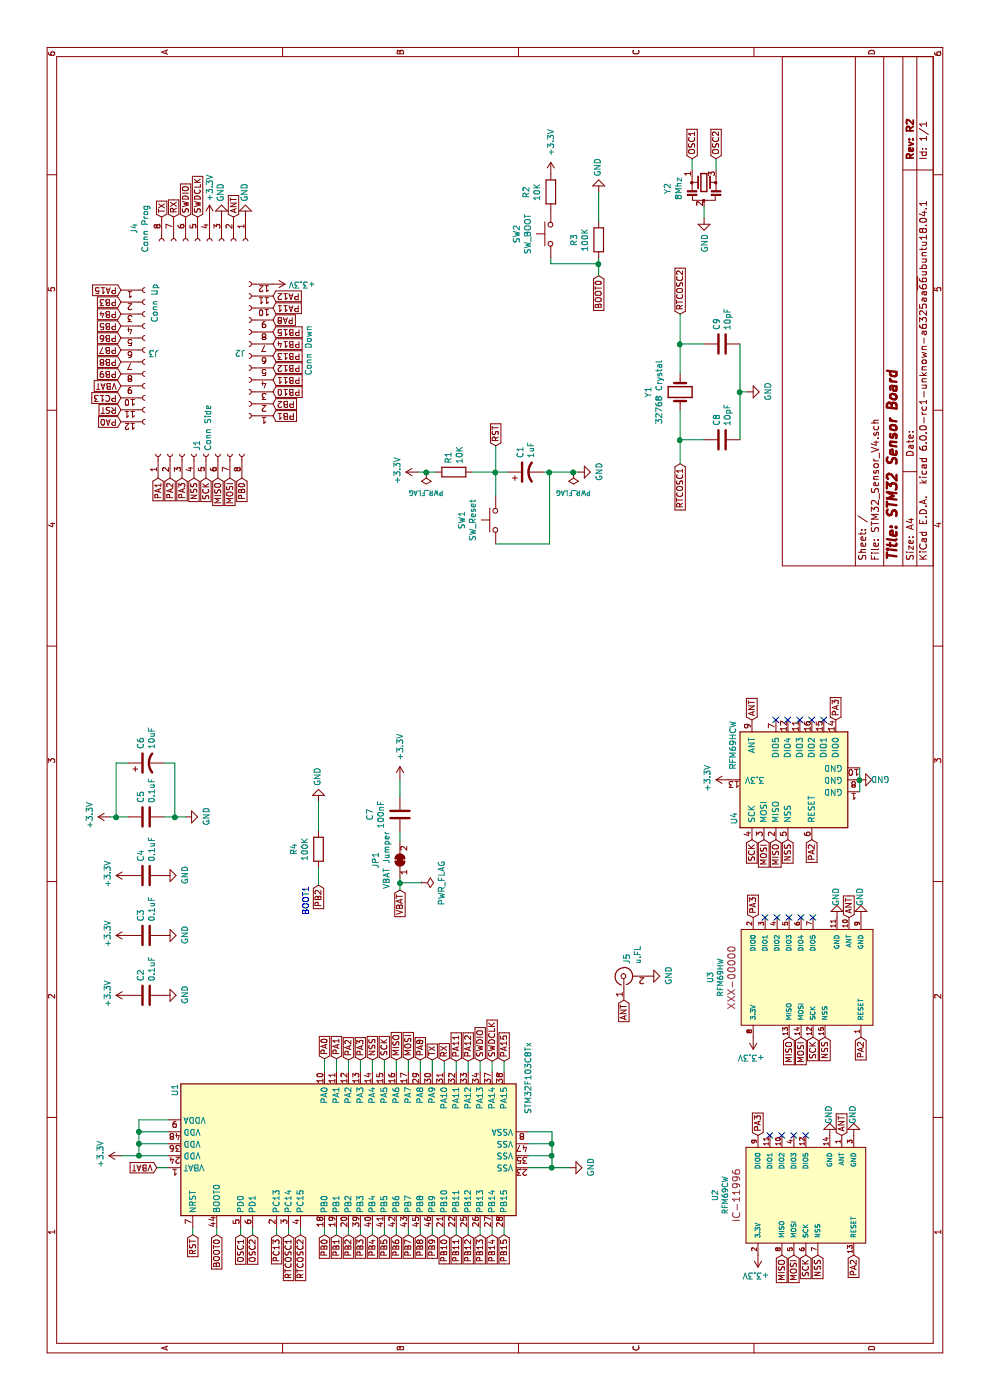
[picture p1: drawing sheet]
EESchema Schematic File Version 4
EELAYER 26 0
EELAYER END
$Descr A4 11693 8268
encoding utf-8
Sheet 1 1
Title "STM32 Sensor Board"
Date ""
Rev "R2"
Comp ""
Comment1 ""
Comment2 ""
Comment3 ""
Comment4 ""
$EndDescr
$Comp
L power:+3.3V #PWR011
U 1 1
P 4870 920
F 0 "#PWR011" H 4870 770 50  0001 C CNN
F 1 "+3.3V" H 4885 1093 50  0000 C CNN
F 2 "" H 4870 920 50  0001 C CNN
F 3 "" H 4870 920 50  0001 C CNN
	1    4870 920 
	1    0    0    -1  
$EndComp
$Comp
L Device:C C5
U 1 1
P 4870 1220
F 0 "C5" H 4985 1266 50  0000 L CNN
F 1 "0.1uF" H 4985 1175 50  0000 L CNN
F 2 "Capacitor_SMD:C_0603_1608Metric" H 4908 1070 50  0001 C CNN
F 3 "~" H 4870 1220 50  0001 C CNN
	1    4870 1220
	1    0    0    -1  
$EndComp
$Comp
L Device:CP1 C6
U 1 1
P 5320 1220
F 0 "C6" H 5435 1266 50  0000 L CNN
F 1 "10uF" H 5435 1175 50  0000 L CNN
F 2 "Capacitor_SMD:C_0603_1608Metric" H 5320 1220 50  0001 C CNN
F 3 "~" H 5320 1220 50  0001 C CNN
	1    5320 1220
	1    0    0    -1  
$EndComp
Wire Wire Line
	4870 920  4870 970 
Wire Wire Line
	4870 970  5320 970 
Wire Wire Line
	5320 970  5320 1070
Connection ~ 4870 970 
Wire Wire Line
	4870 970  4870 1070
$Comp
L power:+3.3V #PWR08
U 1 1
P 2040 1010
F 0 "#PWR08" H 2040 860 50  0001 C CNN
F 1 "+3.3V" H 2055 1183 50  0000 C CNN
F 2 "" H 2040 1010 50  0001 C CNN
F 3 "" H 2040 1010 50  0001 C CNN
	1    2040 1010
	1    0    0    -1  
$EndComp
Wire Wire Line
	2040 1010 2040 1160
Wire Wire Line
	2040 1160 2140 1160
Wire Wire Line
	2140 1160 2140 1410
Connection ~ 2040 1160
Wire Wire Line
	2040 1160 2040 1410
Wire Wire Line
	2140 1160 2240 1160
Wire Wire Line
	2240 1160 2240 1410
Connection ~ 2140 1160
Wire Wire Line
	2240 1160 2340 1160
Wire Wire Line
	2340 1160 2340 1410
Connection ~ 2240 1160
$Comp
L power:+3.3V #PWR03
U 1 1
P 3380 1070
F 0 "#PWR03" H 3380 920 50  0001 C CNN
F 1 "+3.3V" H 3395 1243 50  0000 C CNN
F 2 "" H 3380 1070 50  0001 C CNN
F 3 "" H 3380 1070 50  0001 C CNN
	1    3380 1070
	1    0    0    -1  
$EndComp
$Comp
L Device:C C2
U 1 1
P 3380 1220
F 0 "C2" H 3495 1266 50  0000 L CNN
F 1 "0.1uF" H 3495 1175 50  0000 L CNN
F 2 "Capacitor_SMD:C_0603_1608Metric" H 3418 1070 50  0001 C CNN
F 3 "~" H 3380 1220 50  0001 C CNN
	1    3380 1220
	1    0    0    -1  
$EndComp
$Comp
L power:+3.3V #PWR05
U 1 1
P 3880 1070
F 0 "#PWR05" H 3880 920 50  0001 C CNN
F 1 "+3.3V" H 3895 1243 50  0000 C CNN
F 2 "" H 3880 1070 50  0001 C CNN
F 3 "" H 3880 1070 50  0001 C CNN
	1    3880 1070
	1    0    0    -1  
$EndComp
$Comp
L Device:C C3
U 1 1
P 3880 1220
F 0 "C3" H 3995 1266 50  0000 L CNN
F 1 "0.1uF" H 3995 1175 50  0000 L CNN
F 2 "Capacitor_SMD:C_0603_1608Metric" H 3918 1070 50  0001 C CNN
F 3 "~" H 3880 1220 50  0001 C CNN
	1    3880 1220
	1    0    0    -1  
$EndComp
$Comp
L power:+3.3V #PWR09
U 1 1
P 4380 1070
F 0 "#PWR09" H 4380 920 50  0001 C CNN
F 1 "+3.3V" H 4395 1243 50  0000 C CNN
F 2 "" H 4380 1070 50  0001 C CNN
F 3 "" H 4380 1070 50  0001 C CNN
	1    4380 1070
	1    0    0    -1  
$EndComp
$Comp
L Device:C C4
U 1 1
P 4380 1220
F 0 "C4" H 4495 1266 50  0000 L CNN
F 1 "0.1uF" H 4495 1175 50  0000 L CNN
F 2 "Capacitor_SMD:C_0603_1608Metric" H 4418 1070 50  0001 C CNN
F 3 "~" H 4380 1220 50  0001 C CNN
	1    4380 1220
	1    0    0    -1  
$EndComp
$Comp
L power:+3.3V #PWR01
U 1 1
P 7750 3490
F 0 "#PWR01" H 7750 3340 50  0001 C CNN
F 1 "+3.3V" H 7765 3663 50  0000 C CNN
F 2 "" H 7750 3490 50  0001 C CNN
F 3 "" H 7750 3490 50  0001 C CNN
	1    7750 3490
	1    0    0    -1  
$EndComp
$Comp
L Device:R R1
U 1 1
P 7750 3790
F 0 "R1" H 7820 3836 50  0000 L CNN
F 1 "10K" H 7820 3745 50  0000 L CNN
F 2 "Resistor_SMD:R_0603_1608Metric_Pad1.05x0.95mm_HandSolder" V 7680 3790 50  0001 C CNN
F 3 "~" H 7750 3790 50  0001 C CNN
	1    7750 3790
	1    0    0    -1  
$EndComp
$Comp
L Switch:SW_Push SW1
U 1 1
P 7350 4140
F 0 "SW1" H 7350 4425 50  0000 C CNN
F 1 "SW_Reset" H 7350 4334 50  0000 C CNN
F 2 "Button_Switch_SMD:SW_SPST_CK_RS282G05A3" H 7350 4340 50  0001 C CNN
F 3 "" H 7350 4340 50  0001 C CNN
	1    7350 4140
	1    0    0    -1  
$EndComp
$Comp
L Device:CP1 C1
U 1 1
P 7750 4390
F 0 "C1" H 7865 4436 50  0000 L CNN
F 1 "1uF" H 7865 4345 50  0000 L CNN
F 2 "Capacitor_SMD:C_0603_1608Metric" H 7750 4390 50  0001 C CNN
F 3 "~" H 7750 4390 50  0001 C CNN
	1    7750 4390
	1    0    0    -1  
$EndComp
Wire Wire Line
	7750 4540 7750 4590
Wire Wire Line
	7750 4590 7150 4590
Wire Wire Line
	7150 4590 7150 4140
Connection ~ 7750 4590
Wire Wire Line
	7550 4140 7750 4140
Wire Wire Line
	7750 4140 7750 4240
Wire Wire Line
	7750 4140 7750 3940
Connection ~ 7750 4140
Text GLabel 1380 1810 0    50   Input ~ 0
BOOT0
Text GLabel 9390 5000 0    50   Input ~ 0
BOOT0
Text GLabel 1380 2910 0    50   Input ~ 0
PB2
Text GLabel 4300 2660 0    50   Input ~ 0
PB2
$Comp
L Device:R R3
U 1 1
P 9690 5000
F 0 "R3" V 9483 5000 50  0000 C CNN
F 1 "100K" V 9574 5000 50  0000 C CNN
F 2 "Resistor_SMD:R_0603_1608Metric_Pad1.05x0.95mm_HandSolder" V 9620 5000 50  0001 C CNN
F 3 "~" H 9690 5000 50  0001 C CNN
	1    9690 5000
	0    1    1    0   
$EndComp
Wire Wire Line
	9390 5000 9490 5000
$Comp
L Device:R R4
U 1 1
P 4600 2660
F 0 "R4" V 4393 2660 50  0000 C CNN
F 1 "100K" V 4484 2660 50  0000 C CNN
F 2 "Resistor_SMD:R_0603_1608Metric_Pad1.05x0.95mm_HandSolder" V 4530 2660 50  0001 C CNN
F 3 "~" H 4600 2660 50  0001 C CNN
	1    4600 2660
	0    1    1    0   
$EndComp
Wire Wire Line
	4300 2660 4450 2660
Wire Wire Line
	1940 4410 1940 4610
Wire Wire Line
	1940 4610 2040 4610
Wire Wire Line
	2040 4610 2040 4410
Connection ~ 1940 4610
Wire Wire Line
	1940 4610 1940 4760
Wire Wire Line
	2040 4610 2140 4610
Wire Wire Line
	2140 4610 2140 4410
Connection ~ 2040 4610
Wire Wire Line
	2140 4610 2240 4610
Wire Wire Line
	2240 4610 2240 4410
Connection ~ 2140 4610
$Comp
L Device:Resonator_Small Y2
U 1 1
P 10170 5880
F 0 "Y2" V 9865 5830 50  0000 C CNN
F 1 "8Mhz" V 9956 5830 50  0000 C CNN
F 2 "Crystal:Resonator_SMD_muRata_CSTxExxV-3Pin_3.0x1.1mm" H 10145 5880 50  0001 C CNN
F 3 "~" H 10145 5880 50  0001 C CNN
	1    10170 5880
	0    1    1    0   
$EndComp
Text GLabel 1380 2010 0    50   Input ~ 0
OSC1
Text GLabel 1380 2110 0    50   Input ~ 0
OSC2
Text GLabel 10370 5780 2    50   Input ~ 0
OSC1
Text GLabel 10370 5980 2    50   Input ~ 0
OSC2
Wire Wire Line
	10270 5780 10370 5780
Wire Wire Line
	10270 5980 10370 5980
Text GLabel 7820 5680 0    50   Input ~ 0
RTCOSC1
Text GLabel 9070 5680 2    50   Input ~ 0
RTCOSC2
$Comp
L Device:C C9
U 1 1
P 8820 6030
F 0 "C9" H 8935 6076 50  0000 L CNN
F 1 "10pF" H 8935 5985 50  0000 L CNN
F 2 "Capacitor_SMD:C_0603_1608Metric" H 8858 5880 50  0001 C CNN
F 3 "~" H 8820 6030 50  0001 C CNN
	1    8820 6030
	1    0    0    -1  
$EndComp
$Comp
L Device:C C8
U 1 1
P 8020 6030
F 0 "C8" H 8135 6076 50  0000 L CNN
F 1 "10pF" H 8135 5985 50  0000 L CNN
F 2 "Capacitor_SMD:C_0603_1608Metric" H 8058 5880 50  0001 C CNN
F 3 "~" H 8020 6030 50  0001 C CNN
	1    8020 6030
	1    0    0    -1  
$EndComp
Wire Wire Line
	9870 5880 9970 5880
Wire Wire Line
	8020 6180 8420 6180
Connection ~ 8420 6180
Wire Wire Line
	8820 6180 8420 6180
Wire Wire Line
	8570 5680 8820 5680
Wire Wire Line
	8820 5880 8820 5680
Connection ~ 8820 5680
Wire Wire Line
	8820 5680 9070 5680
Wire Wire Line
	8020 5880 8020 5680
Connection ~ 8020 5680
Wire Wire Line
	8020 5680 8270 5680
$Comp
L power:+3.3V #PWR017
U 1 1
P 9320 2280
F 0 "#PWR017" H 9320 2130 50  0001 C CNN
F 1 "+3.3V" V 9320 2410 50  0000 L CNN
F 2 "" H 9320 2280 50  0001 C CNN
F 3 "" H 9320 2280 50  0001 C CNN
	1    9320 2280
	-1   0    0    1   
$EndComp
$Comp
L power:GND #PWR021
U 1 1
P 9880 1850
F 0 "#PWR021" H 9880 1600 50  0001 C CNN
F 1 "GND" V 9885 1722 50  0000 R CNN
F 2 "" H 9880 1850 50  0001 C CNN
F 3 "" H 9880 1850 50  0001 C CNN
	1    9880 1850
	0    -1   -1   0   
$EndComp
Text GLabel 9880 1650 2    50   Input ~ 0
SWDCLK
Text GLabel 9880 1550 2    50   Input ~ 0
SWDIO
Text GLabel 2830 4010 2    50   Input ~ 0
SWDIO
Text GLabel 2830 4110 2    50   Input ~ 0
SWDCLK
$Comp
L power:+3.3V #PWR019
U 1 1
P 5180 6080
F 0 "#PWR019" H 5180 5930 50  0001 C CNN
F 1 "+3.3V" H 5195 6253 50  0000 C CNN
F 2 "" H 5180 6080 50  0001 C CNN
F 3 "" H 5180 6080 50  0001 C CNN
	1    5180 6080
	1    0    0    -1  
$EndComp
$Comp
L power:GND #PWR024
U 1 1
P 2210 7130
F 0 "#PWR024" H 2210 6880 50  0001 C CNN
F 1 "GND" V 2215 6957 50  0000 C CNN
F 2 "" H 2210 7130 50  0001 C CNN
F 3 "" H 2210 7130 50  0001 C CNN
	1    2210 7130
	0    -1   -1   0   
$EndComp
Text GLabel 2840 3110 2    50   Input ~ 0
NSS
Text GLabel 2840 3410 2    50   Input ~ 0
MOSI
Text GLabel 2840 3310 2    50   Input ~ 0
MISO
Text GLabel 2840 3210 2    50   Input ~ 0
SCK
Text GLabel 2840 3010 2    50   Input ~ 0
PA3
Text GLabel 2840 2910 2    50   Input ~ 0
PA2
Wire Wire Line
	2740 2910 2840 2910
Wire Wire Line
	2740 3010 2840 3010
Wire Wire Line
	2740 3110 2840 3110
Wire Wire Line
	2740 3210 2840 3210
Wire Wire Line
	2740 3310 2840 3310
Wire Wire Line
	2740 3410 2840 3410
Text GLabel 1210 6830 0    50   Input ~ 0
NSS
Text GLabel 1210 6630 0    50   Input ~ 0
MOSI
Text GLabel 1210 6530 0    50   Input ~ 0
MISO
Text GLabel 1210 6730 0    50   Input ~ 0
SCK
Text GLabel 2210 6330 2    50   Input ~ 0
PA3
$Comp
L power:GND #PWR04
U 1 1
P 3380 1370
F 0 "#PWR04" H 3380 1120 50  0001 C CNN
F 1 "GND" H 3385 1197 50  0000 C CNN
F 2 "" H 3380 1370 50  0001 C CNN
F 3 "" H 3380 1370 50  0001 C CNN
	1    3380 1370
	1    0    0    -1  
$EndComp
$Comp
L power:GND #PWR010
U 1 1
P 4380 1370
F 0 "#PWR010" H 4380 1120 50  0001 C CNN
F 1 "GND" H 4385 1197 50  0000 C CNN
F 2 "" H 4380 1370 50  0001 C CNN
F 3 "" H 4380 1370 50  0001 C CNN
	1    4380 1370
	1    0    0    -1  
$EndComp
$Comp
L power:GND #PWR012
U 1 1
P 4870 1550
F 0 "#PWR012" H 4870 1300 50  0001 C CNN
F 1 "GND" H 4875 1377 50  0000 C CNN
F 2 "" H 4870 1550 50  0001 C CNN
F 3 "" H 4870 1550 50  0001 C CNN
	1    4870 1550
	1    0    0    -1  
$EndComp
$Comp
L power:GND #PWR02
U 1 1
P 7750 4830
F 0 "#PWR02" H 7750 4580 50  0001 C CNN
F 1 "GND" H 7755 4657 50  0000 C CNN
F 2 "" H 7750 4830 50  0001 C CNN
F 3 "" H 7750 4830 50  0001 C CNN
	1    7750 4830
	1    0    0    -1  
$EndComp
$Comp
L power:GND #PWR018
U 1 1
P 8420 6240
F 0 "#PWR018" H 8420 5990 50  0001 C CNN
F 1 "GND" H 8425 6067 50  0000 C CNN
F 2 "" H 8420 6240 50  0001 C CNN
F 3 "" H 8420 6240 50  0001 C CNN
	1    8420 6240
	1    0    0    -1  
$EndComp
$Comp
L power:GND #PWR025
U 1 1
P 9870 5880
F 0 "#PWR025" H 9870 5630 50  0001 C CNN
F 1 "GND" V 9875 5752 50  0000 R CNN
F 2 "" H 9870 5880 50  0001 C CNN
F 3 "" H 9870 5880 50  0001 C CNN
	1    9870 5880
	0    1    1    0   
$EndComp
$Comp
L power:GND #PWR014
U 1 1
P 5000 2660
F 0 "#PWR014" H 5000 2410 50  0001 C CNN
F 1 "GND" V 5005 2532 50  0000 R CNN
F 2 "" H 5000 2660 50  0001 C CNN
F 3 "" H 5000 2660 50  0001 C CNN
	1    5000 2660
	0    -1   -1   0   
$EndComp
$Comp
L power:GND #PWR013
U 1 1
P 10090 5000
F 0 "#PWR013" H 10090 4750 50  0001 C CNN
F 1 "GND" V 10095 4872 50  0000 R CNN
F 2 "" H 10090 5000 50  0001 C CNN
F 3 "" H 10090 5000 50  0001 C CNN
	1    10090 5000
	0    -1   -1   0   
$EndComp
Wire Wire Line
	7820 5680 8020 5680
Wire Wire Line
	8420 6240 8420 6180
$Comp
L power:+3.3V #PWR016
U 1 1
P 10240 4600
F 0 "#PWR016" H 10240 4450 50  0001 C CNN
F 1 "+3.3V" V 10240 4750 50  0000 L CNN
F 2 "" H 10240 4600 50  0001 C CNN
F 3 "" H 10240 4600 50  0001 C CNN
	1    10240 4600
	0    1    1    0   
$EndComp
$Comp
L power:GND #PWR07
U 1 1
P 3540 5410
F 0 "#PWR07" H 3540 5160 50  0001 C CNN
F 1 "GND" H 3545 5237 50  0000 C CNN
F 2 "" H 3540 5410 50  0001 C CNN
F 3 "" H 3540 5410 50  0001 C CNN
	1    3540 5410
	1    0    0    -1  
$EndComp
$Comp
L power:GND #PWR06
U 1 1
P 3880 1370
F 0 "#PWR06" H 3880 1120 50  0001 C CNN
F 1 "GND" H 3885 1197 50  0000 C CNN
F 2 "" H 3880 1370 50  0001 C CNN
F 3 "" H 3880 1370 50  0001 C CNN
	1    3880 1370
	1    0    0    -1  
$EndComp
Wire Wire Line
	4870 1370 4870 1460
Wire Wire Line
	5320 1370 5320 1460
Wire Wire Line
	5320 1460 4870 1460
Connection ~ 4870 1460
Wire Wire Line
	4870 1460 4870 1550
Text GLabel 9880 1350 2    50   Input ~ 0
TX
Text GLabel 9880 1450 2    50   Input ~ 0
RX
Text GLabel 2830 3710 2    50   Input ~ 0
RX
Wire Wire Line
	2830 3710 2740 3710
Text GLabel 2840 3610 2    50   Input ~ 0
TX
Wire Wire Line
	2840 3610 2740 3610
Text GLabel 2850 2710 2    50   Input ~ 0
PA0
Text GLabel 2850 2810 2    50   Input ~ 0
PA1
Text GLabel 1380 2710 0    50   Input ~ 0
PB0
Text GLabel 1380 2810 0    50   Input ~ 0
PB1
Text GLabel 1380 3810 0    50   Input ~ 0
PB11
Wire Wire Line
	2740 2710 2850 2710
Wire Wire Line
	2850 2810 2740 2810
$Comp
L Device:Crystal Y1
U 1 1
P 8420 5680
F 0 "Y1" H 8420 5948 50  0000 C CNN
F 1 "32768 Crystal" H 8420 5857 50  0000 C CNN
F 2 "NPFootprints:Seeedstudio-32kHz_Crystal-FC135" H 8420 5680 50  0001 C CNN
F 3 "~" H 8420 5680 50  0001 C CNN
	1    8420 5680
	1    0    0    -1  
$EndComp
Wire Wire Line
	9840 5000 10090 5000
Connection ~ 9490 5000
Wire Wire Line
	9490 5000 9540 5000
$Comp
L Device:R R2
U 1 1
P 10090 4600
F 0 "R2" V 9883 4600 50  0000 C CNN
F 1 "10K" V 9974 4600 50  0000 C CNN
F 2 "Resistor_SMD:R_0603_1608Metric_Pad1.05x0.95mm_HandSolder" V 10020 4600 50  0001 C CNN
F 3 "~" H 10090 4600 50  0001 C CNN
	1    10090 4600
	0    1    1    0   
$EndComp
Wire Wire Line
	9490 4600 9540 4600
Wire Wire Line
	9490 4600 9490 5000
Wire Wire Line
	4750 2660 5000 2660
Text GLabel 1940 1310 1    50   Input ~ 0
VBAT
Wire Wire Line
	1940 1310 1940 1410
Text GLabel 4260 3340 0    50   Input ~ 0
VBAT
Wire Wire Line
	4260 3340 4320 3340
$Comp
L Jumper:SolderJumper_2_Bridged JP1
U 1 1
P 4510 3340
F 0 "JP1" H 4510 3545 50  0000 C CNN
F 1 "VBAT Jumper" H 4510 3454 50  0000 C CNN
F 2 "Sparkfun Jumpers:SMT-JUMPER_2_NO_NO-SILK" H 4510 3340 50  0001 C CNN
F 3 "~" H 4510 3340 50  0001 C CNN
	1    4510 3340
	1    0    0    -1  
$EndComp
$Comp
L Device:C C7
U 1 1
P 4890 3340
F 0 "C7" V 4638 3340 50  0000 C CNN
F 1 "100nF" V 4729 3340 50  0000 C CNN
F 2 "Capacitor_SMD:C_0603_1608Metric" H 4928 3190 50  0001 C CNN
F 3 "~" H 4890 3340 50  0001 C CNN
	1    4890 3340
	0    1    1    0   
$EndComp
Wire Wire Line
	5040 3340 5190 3340
$Comp
L power:+3.3V #PWR015
U 1 1
P 5190 3340
F 0 "#PWR015" H 5190 3190 50  0001 C CNN
F 1 "+3.3V" V 5190 3490 50  0000 L CNN
F 2 "" H 5190 3340 50  0001 C CNN
F 3 "" H 5190 3340 50  0001 C CNN
	1    5190 3340
	0    1    1    0   
$EndComp
Wire Wire Line
	4660 3340 4740 3340
Text GLabel 1380 2310 0    50   Input ~ 0
PC13
Text GLabel 1380 3010 0    50   Input ~ 0
PB3
Text GLabel 1380 3110 0    50   Input ~ 0
PB4
Text GLabel 1380 3210 0    50   Input ~ 0
PB5
Text GLabel 1380 3310 0    50   Input ~ 0
PB6
Text GLabel 1380 3410 0    50   Input ~ 0
PB7
Text GLabel 1380 3510 0    50   Input ~ 0
PB8
Text GLabel 1380 3610 0    50   Input ~ 0
PB9
Text GLabel 1380 3910 0    50   Input ~ 0
PB12
Text GLabel 1380 4010 0    50   Input ~ 0
PB13
Text GLabel 1380 4110 0    50   Input ~ 0
PB14
Text GLabel 1380 4210 0    50   Input ~ 0
PB15
Text GLabel 1380 3710 0    50   Input ~ 0
PB10
Wire Wire Line
	1380 1810 1440 1810
Wire Wire Line
	1380 2010 1440 2010
Wire Wire Line
	1380 2110 1440 2110
Wire Wire Line
	1380 2310 1440 2310
Wire Wire Line
	1380 2410 1440 2410
Wire Wire Line
	1380 2510 1440 2510
Wire Wire Line
	1380 2710 1440 2710
Wire Wire Line
	1380 2810 1440 2810
Wire Wire Line
	1380 2910 1440 2910
Wire Wire Line
	1380 3010 1440 3010
Wire Wire Line
	1380 3110 1440 3110
Wire Wire Line
	1380 3210 1440 3210
Wire Wire Line
	1380 3310 1440 3310
Wire Wire Line
	1380 3410 1440 3410
Wire Wire Line
	1380 3510 1440 3510
Wire Wire Line
	1380 3610 1440 3610
Wire Wire Line
	1440 3710 1380 3710
Wire Wire Line
	1380 3810 1440 3810
Wire Wire Line
	1380 3910 1440 3910
Wire Wire Line
	1440 4010 1380 4010
Wire Wire Line
	1380 4110 1440 4110
Wire Wire Line
	1380 4210 1440 4210
Text GLabel 2840 3510 2    50   Input ~ 0
PA8
Text GLabel 2830 3810 2    50   Input ~ 0
PA11
Text GLabel 2830 3910 2    50   Input ~ 0
PA12
Text GLabel 2830 4210 2    50   Input ~ 0
PA15
Wire Wire Line
	2740 3810 2830 3810
Wire Wire Line
	2740 3910 2830 3910
Wire Wire Line
	2830 4010 2740 4010
Wire Wire Line
	2740 4110 2830 4110
Wire Wire Line
	2740 4210 2830 4210
$Comp
L Connector:Conn_01x12_Female J3
U 1 1
P 8770 1210
F 0 "J3" H 8798 1186 50  0000 L CNN
F 1 "Conn Up" V 8850 1440 50  0000 L CNN
F 2 "Headers:PinHeader_1x12_P2.54mm_Vertical_Clear" H 8770 1210 50  0001 C CNN
F 3 "~" H 8770 1210 50  0001 C CNN
	1    8770 1210
	0    1    1    0   
$EndComp
$Comp
L Connector:Conn_01x12_Female J2
U 1 1
P 8720 2080
F 0 "J2" H 8748 2056 50  0000 L CNN
F 1 "Conn Down" V 8220 1820 50  0000 L CNN
F 2 "Headers:PinHeader_1x12_P2.54mm_Vertical_Clear" H 8720 2080 50  0001 C CNN
F 3 "~" H 8720 2080 50  0001 C CNN
	1    8720 2080
	0    -1   -1   0   
$EndComp
Text GLabel 9270 1010 1    50   Input ~ 0
PA15
Text GLabel 9170 1010 1    50   Input ~ 0
PB3
Text GLabel 9070 1010 1    50   Input ~ 0
PB4
Text GLabel 8970 1010 1    50   Input ~ 0
PB5
Text GLabel 8870 1010 1    50   Input ~ 0
PB6
Text GLabel 8770 1010 1    50   Input ~ 0
PB7
Text GLabel 8670 1010 1    50   Input ~ 0
PB8
Text GLabel 8570 1010 1    50   Input ~ 0
PB9
Text GLabel 8470 1010 1    50   Input ~ 0
VBAT
Text GLabel 8370 1010 1    50   Input ~ 0
PC13
Text GLabel 8270 1010 1    50   Input ~ 0
RST
Text GLabel 8170 1010 1    50   Input ~ 0
PA0
Text GLabel 7700 1920 0    50   Input ~ 0
MOSI
Text GLabel 7700 2020 0    50   Input ~ 0
PB0
Text GLabel 8220 2280 3    50   Input ~ 0
PB1
Text GLabel 8320 2280 3    50   Input ~ 0
PB2
Text GLabel 8420 2280 3    50   Input ~ 0
PB10
Text GLabel 8520 2280 3    50   Input ~ 0
PB11
Text GLabel 8620 2280 3    50   Input ~ 0
PB12
Text GLabel 8720 2280 3    50   Input ~ 0
PB13
Text GLabel 8820 2280 3    50   Input ~ 0
PB14
Text GLabel 8920 2280 3    50   Input ~ 0
PB15
Text GLabel 9020 2280 3    50   Input ~ 0
PA8
Text GLabel 9120 2280 3    50   Input ~ 0
PA11
Text GLabel 1380 1610 0    50   Input ~ 0
RST
Text GLabel 7970 4140 2    50   Input ~ 0
RST
Wire Wire Line
	7970 4140 7750 4140
Wire Wire Line
	1440 1610 1380 1610
Text GLabel 7700 1320 0    50   Input ~ 0
PA1
Text GLabel 7700 1420 0    50   Input ~ 0
PA2
Text GLabel 7700 1520 0    50   Input ~ 0
PA3
Text GLabel 7700 1620 0    50   Input ~ 0
NSS
Text GLabel 7700 1720 0    50   Input ~ 0
SCK
Text GLabel 7700 1820 0    50   Input ~ 0
MISO
Text GLabel 1210 7130 0    50   Input ~ 0
PA2
$Comp
L MCU_ST_STM32F1:STM32F103C8Tx U1
U 1 1
P 2140 2910
F 0 "U1" H 2590 4360 50  0000 C CNN
F 1 "STM32F103C8Tx" H 2690 1410 50  0000 C CNN
F 2 "Package_QFP:LQFP-48_7x7mm_P0.5mm" H 1540 1510 50  0001 R CNN
F 3 "http://www.st.com/st-web-ui/static/active/en/resource/technical/document/datasheet/CD00161566.pdf" H 2140 2910 50  0001 C CNN
	1    2140 2910
	1    0    0    -1  
$EndComp
Text GLabel 1380 2410 0    50   Input ~ 0
RTCOSC1
Text GLabel 1380 2510 0    50   Input ~ 0
RTCOSC2
Wire Wire Line
	2740 3510 2840 3510
Text GLabel 9220 2280 3    50   Input ~ 0
PA12
Text Notes 4050 2590 0    50   ~ 0
BOOT1
$Comp
L power:PWR_FLAG #FLG01
U 1 1
P 7750 3560
F 0 "#FLG01" H 7750 3635 50  0001 C CNN
F 1 "PWR_FLAG" H 7750 3734 39  0000 C CNN
F 2 "" H 7750 3560 50  0001 C CNN
F 3 "~" H 7750 3560 50  0001 C CNN
	1    7750 3560
	0    -1   -1   0   
$EndComp
$Comp
L power:PWR_FLAG #FLG03
U 1 1
P 4320 3520
F 0 "#FLG03" H 4320 3595 50  0001 C CNN
F 1 "PWR_FLAG" H 4320 3693 50  0000 C CNN
F 2 "" H 4320 3520 50  0001 C CNN
F 3 "~" H 4320 3520 50  0001 C CNN
	1    4320 3520
	-1   0    0    1   
$EndComp
Wire Wire Line
	4320 3520 4320 3340
Connection ~ 4320 3340
Wire Wire Line
	4320 3340 4360 3340
$Comp
L SparkFun-RF:RFM69CW-915MHZ U2
U 1 1
P 1710 6730
F 0 "U2" H 1710 7490 45  0000 C CNN
F 1 "RFM69CW" H 1710 7406 45  0000 C CNN
F 2 "custom:RFM69CW-XXXS2-MINPADS" H 1710 7330 20  0001 C CNN
F 3 "" H 1710 6730 50  0001 C CNN
F 4 "IC-11996" H 1710 7311 60  0000 C CNN "Field4"
	1    1710 6730
	1    0    0    -1  
$EndComp
$Comp
L power:GND #PWR023
U 1 1
P 2210 6930
F 0 "#PWR023" H 2210 6680 50  0001 C CNN
F 1 "GND" V 2215 6757 50  0000 C CNN
F 2 "" H 2210 6930 50  0001 C CNN
F 3 "" H 2210 6930 50  0001 C CNN
	1    2210 6930
	0    -1   -1   0   
$EndComp
NoConn ~ 2210 6430
NoConn ~ 2210 6530
NoConn ~ 2210 6630
NoConn ~ 2210 6730
$Comp
L Connector:Conn_01x08_Female J4
U 1 1
P 9680 1750
F 0 "J4" H 9574 1125 50  0000 C CNN
F 1 "Conn Prog" H 9574 1216 50  0000 C CNN
F 2 "Headers:PinSocket_1x08_P2.54mm_Vertical_Clear" H 9680 1750 50  0001 C CNN
F 3 "~" H 9680 1750 50  0001 C CNN
	1    9680 1750
	-1   0    0    1   
$EndComp
$Comp
L Connector:Conn_01x08_Female J1
U 1 1
P 7900 1620
F 0 "J1" H 7928 1596 50  0000 L CNN
F 1 "Conn Side" H 7928 1505 50  0000 L CNN
F 2 "Headers:PinSocket_1x08_P2.54mm_Vertical_Clear" H 7900 1620 50  0001 C CNN
F 3 "~" H 7900 1620 50  0001 C CNN
	1    7900 1620
	1    0    0    -1  
$EndComp
Text GLabel 2210 7030 2    50   Input ~ 0
ANT
Text GLabel 9880 1950 2    50   Input ~ 0
ANT
$Comp
L power:GND #PWR022
U 1 1
P 9880 2050
F 0 "#PWR022" H 9880 1800 50  0001 C CNN
F 1 "GND" V 9885 1922 50  0000 R CNN
F 2 "" H 9880 2050 50  0001 C CNN
F 3 "" H 9880 2050 50  0001 C CNN
	1    9880 2050
	0    -1   -1   0   
$EndComp
$Comp
L power:+3.3V #PWR020
U 1 1
P 9880 1750
F 0 "#PWR020" H 9880 1600 50  0001 C CNN
F 1 "+3.3V" V 9880 1880 50  0000 L CNN
F 2 "" H 9880 1750 50  0001 C CNN
F 3 "" H 9880 1750 50  0001 C CNN
	1    9880 1750
	0    1    1    0   
$EndComp
$Comp
L Connector:Conn_Coaxial J5
U 1 1
P 3540 5210
F 0 "J5" H 3639 5186 50  0000 L CNN
F 1 "u.FL" H 3639 5095 50  0000 L CNN
F 2 "Connector_Coaxial:U.FL_Molex_MCRF_73412-0110_Vertical" H 3540 5210 50  0001 C CNN
F 3 " ~" H 3540 5210 50  0001 C CNN
	1    3540 5210
	1    0    0    -1  
$EndComp
Text GLabel 3340 5210 0    50   Input ~ 0
ANT
$Comp
L power:GND #PWR0101
U 1 1
P 1940 4760
F 0 "#PWR0101" H 1940 4510 50  0001 C CNN
F 1 "GND" H 1945 4587 50  0000 C CNN
F 2 "" H 1940 4760 50  0001 C CNN
F 3 "" H 1940 4760 50  0001 C CNN
	1    1940 4760
	1    0    0    -1  
$EndComp
$Comp
L SparkFun-RF:RFM69HW U3
U 1 1
P 3530 6790
F 0 "U3" H 3530 7650 45  0000 C CNN
F 1 "RFM69HW" H 3530 7566 45  0000 C CNN
F 2 "custom:HOPERF_RFM69HW-MINPADS" H 3530 7490 20  0001 C CNN
F 3 "" H 3530 6790 50  0001 C CNN
F 4 "XXX-00000" H 3530 7471 60  0000 C CNN "Field4"
	1    3530 6790
	1    0    0    -1  
$EndComp
$Comp
L power:+3.3V #PWR0102
U 1 1
P 3030 6290
F 0 "#PWR0102" H 3030 6140 50  0001 C CNN
F 1 "+3.3V" H 3045 6463 50  0000 C CNN
F 2 "" H 3030 6290 50  0001 C CNN
F 3 "" H 3030 6290 50  0001 C CNN
	1    3030 6290
	0    -1   -1   0   
$EndComp
Text GLabel 3030 6890 0    50   Input ~ 0
NSS
Text GLabel 3030 6690 0    50   Input ~ 0
MOSI
Text GLabel 3030 6590 0    50   Input ~ 0
MISO
Text GLabel 3030 6790 0    50   Input ~ 0
SCK
Text GLabel 3030 7190 0    50   Input ~ 0
PA2
$Comp
L power:GND #PWR0103
U 1 1
P 4030 7190
F 0 "#PWR0103" H 4030 6940 50  0001 C CNN
F 1 "GND" V 4035 7017 50  0000 C CNN
F 2 "" H 4030 7190 50  0001 C CNN
F 3 "" H 4030 7190 50  0001 C CNN
	1    4030 7190
	0    -1   -1   0   
$EndComp
Text GLabel 4030 6290 2    50   Input ~ 0
PA3
$Comp
L power:GND #PWR0104
U 1 1
P 4030 6990
F 0 "#PWR0104" H 4030 6740 50  0001 C CNN
F 1 "GND" V 4035 6817 50  0000 C CNN
F 2 "" H 4030 6990 50  0001 C CNN
F 3 "" H 4030 6990 50  0001 C CNN
	1    4030 6990
	0    -1   -1   0   
$EndComp
NoConn ~ 4030 6390
NoConn ~ 4030 6490
NoConn ~ 4030 6590
NoConn ~ 4030 6690
Text GLabel 4030 7090 2    50   Input ~ 0
ANT
NoConn ~ 4030 6790
$Comp
L RF_AM_FM:RFM69HCW U4
U 1 1
P 5180 6580
F 0 "U4" H 4860 7030 50  0000 C CNN
F 1 "RFM69HCW" H 5470 7040 50  0000 C CNN
F 2 "custom:RFM69HCW-XXXS2-MINPADS" H 1880 8230 50  0001 C CNN
F 3 "http://www.hoperf.com/upload/rf/RFM69HCW-V1.1.pdf" H 1880 8230 50  0001 C CNN
	1    5180 6580
	1    0    0    -1  
$EndComp
Text GLabel 4680 6580 0    50   Input ~ 0
NSS
Text GLabel 4680 6380 0    50   Input ~ 0
MOSI
Text GLabel 4680 6480 0    50   Input ~ 0
MISO
Text GLabel 4680 6280 0    50   Input ~ 0
SCK
Text GLabel 4680 6780 0    50   Input ~ 0
PA2
Text GLabel 5680 6280 2    50   Input ~ 0
ANT
NoConn ~ 5680 6480
NoConn ~ 5680 6580
NoConn ~ 5680 6680
NoConn ~ 5680 6780
NoConn ~ 5680 6880
Text GLabel 5680 6980 2    50   Input ~ 0
PA3
$Comp
L power:GND #PWR026
U 1 1
P 5180 7180
F 0 "#PWR026" H 5180 6930 50  0001 C CNN
F 1 "GND" V 5185 7007 50  0000 C CNN
F 2 "" H 5180 7180 50  0001 C CNN
F 3 "" H 5180 7180 50  0001 C CNN
	1    5180 7180
	1    0    0    -1  
$EndComp
Wire Wire Line
	5080 7180 5180 7180
Connection ~ 5180 7180
Wire Wire Line
	5180 7180 5280 7180
$Comp
L power:+3.3V #PWR027
U 1 1
P 1210 6330
F 0 "#PWR027" H 1210 6180 50  0001 C CNN
F 1 "+3.3V" H 1225 6503 50  0000 C CNN
F 2 "" H 1210 6330 50  0001 C CNN
F 3 "" H 1210 6330 50  0001 C CNN
	1    1210 6330
	0    -1   -1   0   
$EndComp
Wire Wire Line
	7750 3490 7750 3560
Connection ~ 7750 3560
Wire Wire Line
	7750 3560 7750 3640
Wire Wire Line
	7750 4590 7750 4790
$Comp
L power:PWR_FLAG #FLG02
U 1 1
P 7750 4790
F 0 "#FLG02" H 7750 4865 50  0001 C CNN
F 1 "PWR_FLAG" H 7750 4964 39  0000 C CNN
F 2 "" H 7750 4790 50  0001 C CNN
F 3 "~" H 7750 4790 50  0001 C CNN
	1    7750 4790
	0    -1   -1   0   
$EndComp
Connection ~ 7750 4790
Wire Wire Line
	7750 4790 7750 4830
$Comp
L Switch:SW_Push SW2
U 1 1
P 9740 4600
F 0 "SW2" H 9740 4885 50  0000 C CNN
F 1 "SW_BOOT" H 9740 4794 50  0000 C CNN
F 2 "Button_Switch_SMD:SW_SPST_CK_RS282G05A3" H 9740 4800 50  0001 C CNN
F 3 "" H 9740 4800 50  0001 C CNN
	1    9740 4600
	1    0    0    -1  
$EndComp
$EndSCHEMATC
